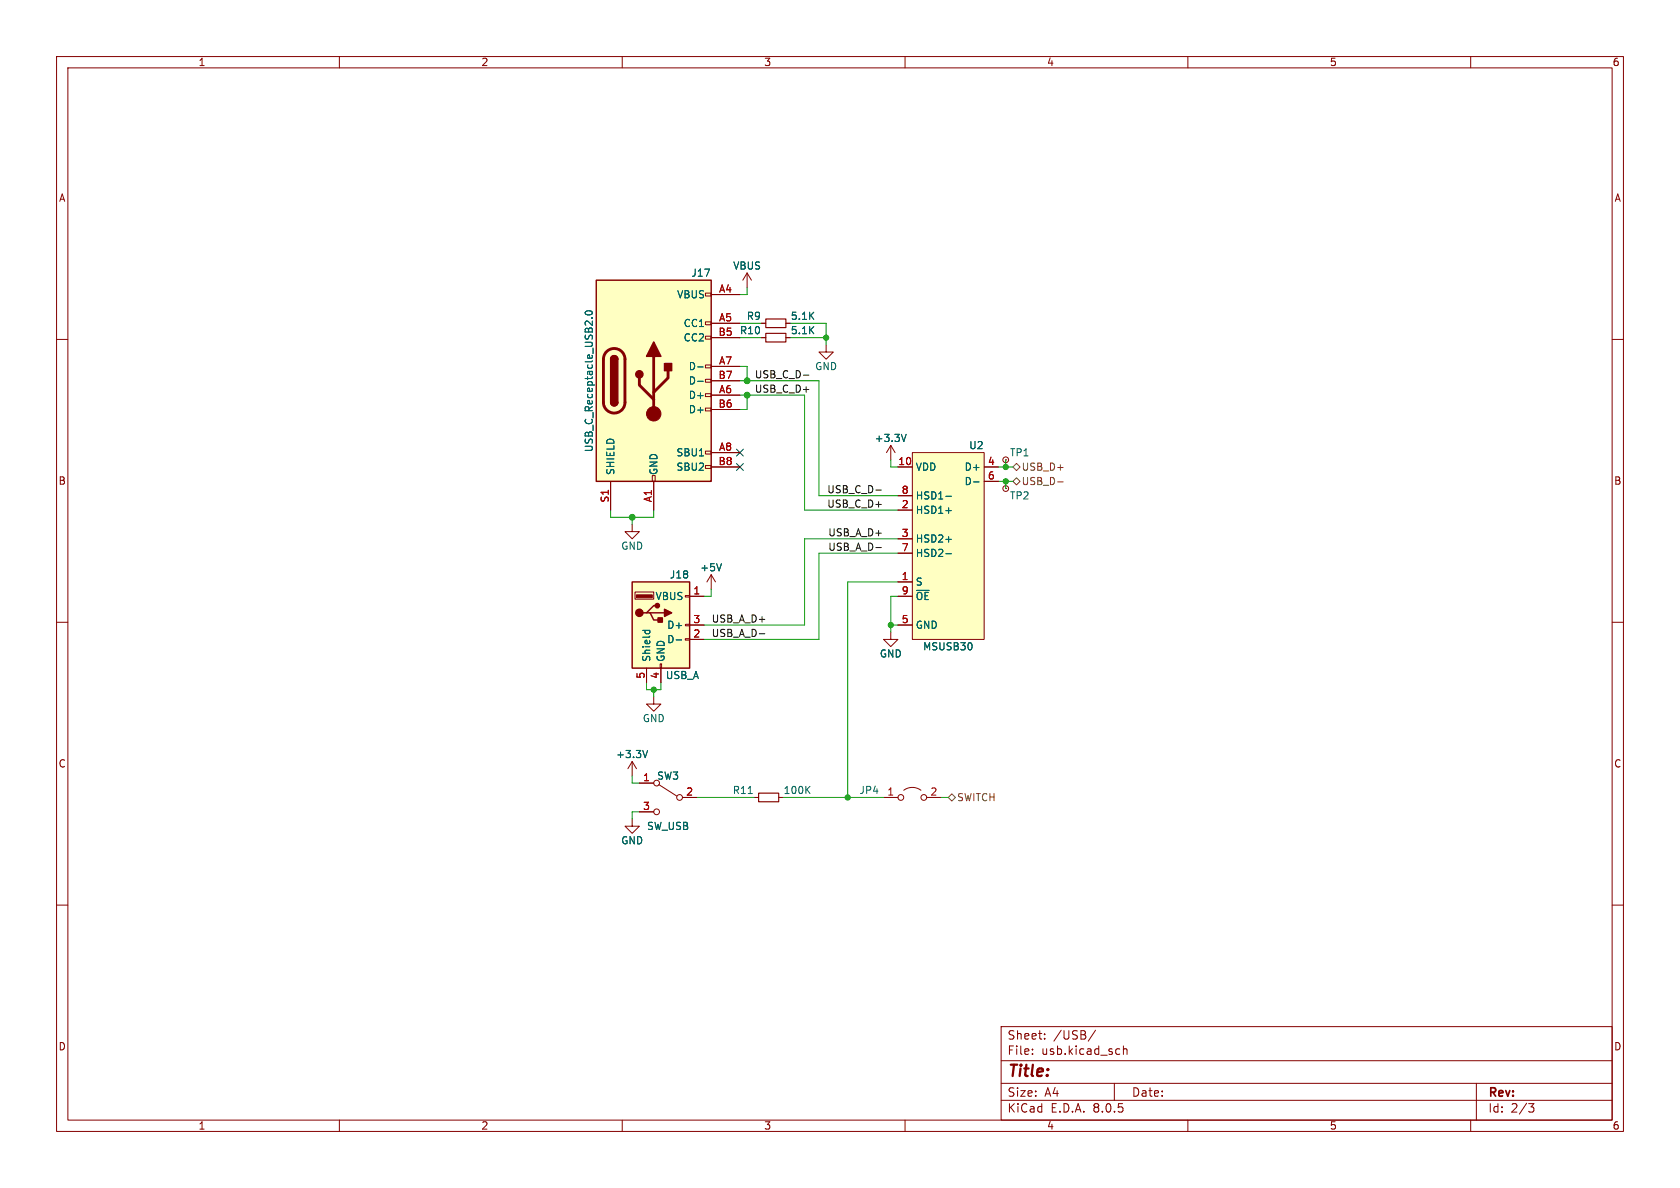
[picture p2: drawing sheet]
<svg xmlns="http://www.w3.org/2000/svg" width="297mm" height="210mm" viewBox="0 0 297 210" stroke-linecap="round" stroke-linejoin="round" font-family="sans-serif">
<g fill="none" stroke="#840000" stroke-width=".18">
<path d="M10 10h277v190h-277zM12 12h273v186h-273zM60 10v2M110 10v2M160 10v2M210 10v2M260 10v2M10 60h2M132.1 48.3l-.8 1.2M132.1 48.3v2.5M132.1 48.3l.7 1.2M134.6 59.7h.8"/>
<path d="M134.6 57.2h.8M138.9 59.7h.8M138.9 57.2h.8M285 60h2M146 61v1.2h1.3l-1.3 1.3-1.2-1.3h1.2M157.5 78.7l-.8 1.3M157.5 78.7v2.6M157.5 78.7l.7 1.3M177.8 86.4h.1M10 110h2M285 110h2M10 160h2"/>
<path d="M285 160h2M60 198v2M110 198v2M160 198v2M177 181.5h108v16.5h-108zM177 194.5h108M177 191.5h108M177 187.5h108M182.5 186.3v.1M182.5 185.5v.1M184.7 183.6v.1M184.7 182.8v.1"/>
<path d="M193.7 182.1l-1.3 2M197 191.5v3M197.8 185.4l.2 .1M198 186.3l-.2 .1M198.6 184.9v1.5M198.6 185.5l.2-.1 .4 .1v.9M210 198v2M260 198v2M261 191.5v6.5M270.2 195.1h1l-.5 .6 .4 .1 .1 .5-.3 .3h-.4"/>
<circle cx="177.8" cy="86.4" r=".51"/>
</g>
<path d="M135.4 58.9h3.5v1.6h-3.5zM135.4 56.4h3.5v1.5h-3.5z" fill="none" stroke="#840000" stroke-width=".2"/>
<path d="M160.2 76.8l-.4 1.2" fill="none" stroke="#006464" stroke-width=".18"/>
<path d="M105.4 49.5h20.3v35.6h-20.3z" fill="#ffffc2"/>
<g fill="none" stroke="#840000" stroke-width=".18">
<path d="M124.7 59.4h1v.5h-1zM124.7 56.9h1v.5h-1zM124.7 51.8h1v.5h-1zM125.7 52.1h5.1M125.7 57.2h5.1M125.7 59.7h5.1M124.7 79.8h1v.5h-1zM124.7 72.1h1v.5h-1zM124.7 69.6h1v.5h-1zM124.7 67.1h1v.5h-1zM124.7 64.5h1v.5h-1zM125.7 69.9h5.1"/>
<path d="M125.7 64.8h5.1M125.7 72.4h5.1M125.7 67.3h5.1M107.9 85.1v5.1M115.3 84.1h.5v1h-.5zM115.6 85.1v5.1M124.7 82.3h1v.5h-1zM125.7 80h5.1M125.7 82.6h5.1M177.8 81.3h.1"/>
<circle cx="177.8" cy="81.3" r=".51"/>
</g>
<path d="M105.4 49.5h20.3v35.6h-20.3zM107.9 71.1a.64 .64 0 0 0 .7 .7 .64 .64 0 0 0 .6-.7M107.9 63.5a.64 .64 0 0 1 .7-.6 .64 .64 0 0 1 .6 .6" fill="none" stroke="#840000" stroke-width=".25"/>
<path d="M107.2 62.2a1.91 1.91 0 0 1 2.1-.5 1.91 1.91 0 0 1 1.2 1.8v7.6a1.91 1.91 0 0 1-1.9 1.9 1.91 1.91 0 0 1-1.9-1.9v-7.7l.2-.7zM113 66.8v1.3l2.6 2.5M115.6 63v10.2M118.1 65.5v1.3l-2.5 2.5" fill="none" stroke="#840000" stroke-width=".51"/>
<g fill="#840000" stroke="#840000" stroke-width=".25">
<path d="M107.9 71.1h1.3a.64 .64 0 0 1-.6 .7 .64 .64 0 0 1-.7-.7z"/>
<path d="M107.9 63.5h1.3v7.6h-1.3z"/>
<path d="M108.1 63.1a.64 .64 0 0 1 .7-.2 .64 .64 0 0 1 .4 .6h-1.3z"/>
<path d="M115.6 60.5l1.2 2.5h-2.5z"/>
<path d="M117.5 64.3h1.2v1.2h-1.2z"/>
<circle cx="113" cy="66.2" r=".63"/>
</g>
<circle cx="115.6" cy="73.2" r="1.27" fill="#840000" stroke="#840000" stroke-width=".18"/>
<path d="M103.5 55.1a.75 .75 0 0 1 1.2 .3 .72 .72 0 0 1-1.3-.2zM104.6 56.2h.1M123.3 64.9h1M123.3 67.4h1" fill="none" stroke="#006464" stroke-width=".18"/>
<path d="M161.3 80h12.7v33h-12.7z" fill="#ffffc2"/>
<g fill="none" stroke="#840000" stroke-width=".18">
<path d="M111.8 92.7v1.3h1.2l-1.2 1.3-1.3-1.3h1.3M158.7 82.6h2.6M158.7 90.2h2.6M158.7 95.3h2.6M158.7 97.8h2.6M158.7 87.6h2.6M161.3 80h12.7v33h-12.7zM174 82.6h2.5M174 85.1h2.5M125.7 101.6l-.7 1.3M125.7 101.6v2.5M125.7 101.6l.8 1.3"/>
<path d="M157.5 111.8v1.2h1.2l-1.2 1.3-1.3-1.3h1.3M158.7 102.9h2.6M158.7 110.5h2.6M158.7 105.4h2.6M111.8 134.6l.7 1.3M111.8 134.6v2.6M111.8 134.6l-.8 1.3M113 138.4h2.6M115.6 123.2v1.3h1.2l-1.2 1.2-1.3-1.2h1.3M116.5 138.7l3.1 2M159.8 139.7a2.54 2.54 0 0 1 3 0M111.8 144.8v1.3h-1.3l1.3 1.2 1.2-1.2h-1.2"/>
<path d="M113 143.5h2.6M120.6 141h2.6M133.3 141h.8M137.7 141h.7M156.2 141h2.5M163.8 141h2.6"/>
<circle cx="116.1" cy="138.4" r=".51"/>
<circle cx="116.1" cy="143.5" r=".51"/>
<circle cx="120.1" cy="141" r=".51"/>
<circle cx="159.3" cy="141" r=".51"/>
<circle cx="163.3" cy="141" r=".51"/>
</g>
<path d="M127.5 99.6l-.4 1.3M167.2 90.3h1M167.2 95.3h1M167.2 97.9h1M167.2 87.7h1M172.1 85.2h1M114.5 132.7l-.4 1.2M142.7 139.6l.5 .7M143.2 139l-.7 .7M132.3 140.3h.7" fill="none" stroke="#006464" stroke-width=".18"/>
<path d="M134.1 140.2h3.6v1.5h-3.6z" fill="none" stroke="#840000" stroke-width=".2"/>
<path d="M111.8 102.9h10.1v15.2h-10.1z" fill="#ffffc2"/>
<path d="M111.8 102.9h10.1v15.2h-10.1zM114.3 108.3h.6l.7 1.3h1.2M114.9 108.3h2.6M116.2 107.1h-.6l-1.3 1.2h-.6" fill="none" stroke="#840000" stroke-width=".25"/>
<g fill="#840000" stroke="#840000" stroke-width=".25">
<path d="M117.5 107.7l1.2 .6-1.2 .7z"/>
<path d="M116.3 109.2h.8v.8h-.8z"/>
<circle cx="113" cy="108.3" r=".63"/>
<circle cx="116.2" cy="107.1" r=".38"/>
</g>
<path d="M112.5 105.2h2.8v.5h-2.8z" fill="#840000" stroke="#840000" stroke-width=".18"/>
<g fill="none" stroke="#840000" stroke-width=".18">
<path d="M125.7 59.7h5.1M125.7 57.2h5.1M125.7 52.1h5.1M134.6 59.7h.8M134.6 57.2h.8M138.9 59.7h.8M138.9 57.2h.8M125.7 69.9h5.1M125.7 64.8h5.1M125.7 72.4h5.1M125.7 67.3h5.1M107.9 85.1v5.1"/>
<path d="M115.6 85.1v5.1M125.7 80h5.1M125.7 82.6h5.1M158.7 82.6h2.6M158.7 90.2h2.6M158.7 95.3h2.6M158.7 97.8h2.6M158.7 87.6h2.6M174 82.6h2.5M174 85.1h2.5M112.3 104.6h3.3v1.3h-3.3zM114.3 118.1v2.6"/>
<path d="M116.7 117.3h.3v.8h-.3zM116.8 118.1v2.6M121.2 112.9h.7v.3h-.7zM121.2 110.4h.7v.2h-.7zM121.2 105.3h.7v.2h-.7zM121.9 105.4h2.6M121.9 113h2.6M121.9 110.5h2.6M158.7 105.4h2.6M158.7 110.5h2.6M158.7 102.9h2.6M113 138.4h2.6"/>
<path d="M113 143.5h2.6M120.6 141h2.6"/>
</g>
<g fill="none" stroke="#006464" stroke-width=".18">
<path d="M103.5 55.1a.75 .75 0 0 1 1.2 .3 .72 .72 0 0 1-1.3-.2zM104.6 56.2h.1M123.3 64.9h1M123.3 67.4h1M160.2 76.8l-.4 1.2M127.5 99.6l-.4 1.3M167.2 90.3h1M167.2 95.3h1M167.2 97.9h1M167.2 87.7h1M172.1 85.2h1M113.6 111.4h1.3"/>
<path d="M114.1 111.4l-.1 .4M114.8 111.4l.1 .4M119.5 113.1h1M114.5 132.7l-.4 1.2"/>
</g>
<path d="M179.1 85.1l.6-.6 .6 .6-.6 .6zM179.1 82.6l.6-.7 .6 .7-.6 .6zM187 85.2h.9M167.6 141l.7-.7 .6 .7-.6 .6z" fill="none" stroke="#725600" stroke-width=".18"/>
<path d="M142 66.3h1M154.8 86.6h1M154.8 96.8h1M134.2 112h1" fill="none" stroke="#0f0f0f" stroke-width=".18"/>
<g fill="none" stroke="#009600" stroke-width=".18">
<path d="M130.8 59.7h3.8M130.8 57.2h3.8M132.1 50.8v1.3h-1.3M139.7 59.7h6.3M139.7 57.2h6.3v3.8M130.8 67.3h14v20.3h13.9M130.8 64.8h1.3v2.5M130.8 69.9h11.4v20.3h16.5M132.1 69.9v2.5h-1.3M107.9 90.2v1.2h7.7v-1.2M111.8 91.4v1.3M157.5 81.3v1.3h1.2"/>
<path d="M158.7 97.8h-13.9v15.2h-20.3M158.7 95.3h-16.5v15.2h-17.7M176.5 82.6h2.6M176.5 85.1h2.6M177.8 81.3v1.3M177.8 85.1v1.3M125.7 104.1v1.3h-1.2M157.5 110.5h1.2M158.7 105.4h-1.2v6.4M158.7 102.9h-8.8v38.1M111.8 137.2v1.2h1.2M114.3 120.7v1.2h2.5v-1.2"/>
<path d="M115.6 121.9v1.3M113 143.5h-1.2v1.3M123.2 141h10.1M138.4 141h17.8M166.4 141h1.2"/>
</g>
<path d="M130.2 79.4l1.2 1.2M131.4 79.4l-1.2 1.2M130.2 81.9l1.2 1.3M131.4 81.9l-1.2 1.3" fill="none" stroke="#000084" stroke-width=".18"/>
<g fill="#009600" stroke="#009600" stroke-width=".18">
<circle cx="146" cy="59.7" r=".46"/>
<circle cx="132.1" cy="69.9" r=".51"/>
<circle cx="177.8" cy="85.1" r=".46"/>
<circle cx="132.1" cy="67.3" r=".51"/>
<circle cx="177.8" cy="82.6" r=".46"/>
<circle cx="149.9" cy="141" r=".46"/>
<circle cx="157.5" cy="110.5" r=".46"/>
<circle cx="111.8" cy="91.4" r=".51"/>
<circle cx="115.6" cy="121.9" r=".46"/>
</g>
<text font-size="2.8" fill="#840000" x="178" y="190.9">Title:</text>
<g font-size="2.1" fill="#840000">
<text x="178" y="184">Sheet:</text>
<text x="186.2" y="184">/USB/</text>
<text x="178" y="186.7">File:</text>
<text x="184.1" y="186.7">usb.kicad_sch</text>
<text x="178" y="196.9">KiCad</text>
<text x="178" y="194.1">Size:</text>
<text x="184.7" y="194.1">A4</text>
<text x="185.7" y="196.9">E.D.A.</text>
<text x="193.3" y="196.9">8.0.5</text>
<text x="200" y="194.1">Date:</text>
<text x="263" y="194.3">Rev:</text>
<text x="263" y="196.9">Id:</text>
<text x="267.1" y="196.9">2/3</text>
</g>
<g font-size="1.8" fill="#840000">
<text x="35" y="11.9">1</text>
<text x="85" y="11.9">2</text>
<text x="135" y="11.9">3</text>
<text x="185" y="11.9">4</text>
<text x="235" y="11.9">5</text>
<text x="285" y="11.9">6</text>
<text x="10.3" y="35.9">A</text>
<text x="285.3" y="35.9">A</text>
<text x="10.3" y="85.9">B</text>
<text x="285.3" y="85.9">B</text>
<text x="10.3" y="135.9">C</text>
<text x="285.3" y="135.9">C</text>
<text x="10.3" y="185.9">D</text>
<text x="285.3" y="185.9">D</text>
<text x="35" y="199.9">1</text>
<text x="85" y="199.9">2</text>
<text x="135" y="199.9">3</text>
<text x="185" y="199.9">4</text>
<text x="235" y="199.9">5</text>
<text x="285" y="199.9">6</text>
</g>
<g font-size="1.8" fill="#006464">
<text x="129.5" y="47.9">VBUS</text>
<text x="119.6" y="52.9">VBUS</text>
<text x="122.1" y="49.1">J17</text>
<text x="120.8" y="58">CC1</text>
<text x="130.7" y="59.3">R10</text>
<text x="131.9" y="56.7">R9</text>
<text x="139.7" y="59.3">5.1K</text>
<text x="139.7" y="56.7">5.1K</text>
<text x="120.8" y="60.6">CC2</text>
<text x="121.7" y="65.6">D-</text>
<text x="144" y="65.6">GND</text>
<text x="121.7" y="70.7">D+</text>
<text x="121.7" y="68.2">D-</text>
<text x="121.7" y="73.3">D+</text>
<text x="105" y="80" transform="rotate(-90 105 80)">USB_C_Receptacle_USB2.0</text>
<text x="119.5" y="80.9">SBU1</text>
<text x="119.5" y="83.4">SBU2</text>
<text x="154.5" y="78.3">+3.3V</text>
<text x="161.8" y="83.4">VDD</text>
<text x="170.4" y="83.4">D+</text>
<text x="171.2" y="79.6">U2</text>
<text x="178.4" y="80.9">TP1</text>
<text x="108.8" y="84.1" transform="rotate(-90 108.8 84.1)">SHIELD</text>
<text x="116.4" y="84.1" transform="rotate(-90 116.4 84.1)">GND</text>
<text x="161.8" y="88.5">HSD1-</text>
<text x="170.4" y="86">D-</text>
<text x="178.4" y="88.5">TP2</text>
<text x="161.8" y="91">HSD1+</text>
<text x="109.7" y="97.4">GND</text>
<text x="123.7" y="101.2">+5V</text>
<text x="161.8" y="96.1">HSD2+</text>
<text x="161.8" y="98.7">HSD2-</text>
<text x="115.8" y="106.3">VBUS</text>
<text x="118.3" y="102.5">J18</text>
<text x="161.8" y="103.7">S</text>
<text x="161.8" y="106.3">~{OE}</text>
<text x="117.9" y="113.9">D-</text>
<text x="117.9" y="111.4">D+</text>
<text x="161.8" y="111.4">GND</text>
<text x="115.2" y="117.1" transform="rotate(-90 115.2 117.1)">Shield</text>
<text x="117.7" y="117.1" transform="rotate(-90 117.7 117.1)">GND</text>
<text x="155.4" y="116.4">GND</text>
<text x="163.1" y="115.2">MSUSB30</text>
<text x="117.6" y="120.2">USB_A</text>
<text x="113.5" y="127.9">GND</text>
<text x="108.8" y="134.2">+3.3V</text>
<text x="116.1" y="138">SW3</text>
<text x="129.4" y="140.6">R11</text>
<text x="138.4" y="140.6">100K</text>
<text x="151.8" y="140.6">JP4</text>
<text x="109.7" y="149.5">GND</text>
<text x="114.3" y="146.9">SW_USB</text>
</g>
<g font-size="1.8" fill="#a90000">
<text x="127" y="51.8">A4</text>
<text x="126.9" y="59.4">B5</text>
<text x="127" y="56.9">A5</text>
<text x="127" y="64.5">A7</text>
<text x="126.9" y="67.1">B7</text>
<text x="127" y="69.6">A6</text>
<text x="126.9" y="72.1">B6</text>
<text x="126.9" y="82.3">B8</text>
<text x="127" y="79.8">A8</text>
<text x="158.7" y="82.3">10</text>
<text x="174.6" y="82.3">4</text>
<text x="107.7" y="88.9" transform="rotate(-90 107.7 88.9)">S1</text>
<text x="115.3" y="88.9" transform="rotate(-90 115.3 88.9)">A1</text>
<text x="159.3" y="89.9">2</text>
<text x="159.3" y="87.4">8</text>
<text x="174.6" y="84.8">6</text>
<text x="159.3" y="95">3</text>
<text x="159.3" y="97.5">7</text>
<text x="122.5" y="105.2">1</text>
<text x="159.3" y="102.6">1</text>
<text x="159.3" y="105.2">9</text>
<text x="122.5" y="112.8">2</text>
<text x="122.5" y="110.2">3</text>
<text x="159.3" y="110.2">5</text>
<text x="114" y="120.1" transform="rotate(-90 114 120.1)">5</text>
<text x="116.6" y="120.1" transform="rotate(-90 116.6 120.1)">4</text>
<text x="113.6" y="138.2">1</text>
<text x="113.6" y="143.3">3</text>
<text x="121.2" y="140.7">2</text>
<text x="156.8" y="140.7">1</text>
<text x="164.4" y="140.7">2</text>
</g>
<g font-size="1.8" fill="#0f0f0f">
<text x="133.3" y="67">USB_C_D-</text>
<text x="133.3" y="69.5">USB_C_D+</text>
<text x="146.1" y="89.8">USB_C_D+</text>
<text x="146.1" y="87.3">USB_C_D-</text>
<text x="146.3" y="94.9">USB_A_D+</text>
<text x="146.3" y="97.4">USB_A_D-</text>
<text x="125.7" y="110.1">USB_A_D+</text>
<text x="125.7" y="112.7">USB_A_D-</text>
</g>
<g font-size="1.8" fill="#725600">
<text x="180.5" y="83.4">USB_D+</text>
<text x="180.5" y="86">USB_D-</text>
<text x="169.1" y="141.8">SWITCH</text>
</g>
</svg>
